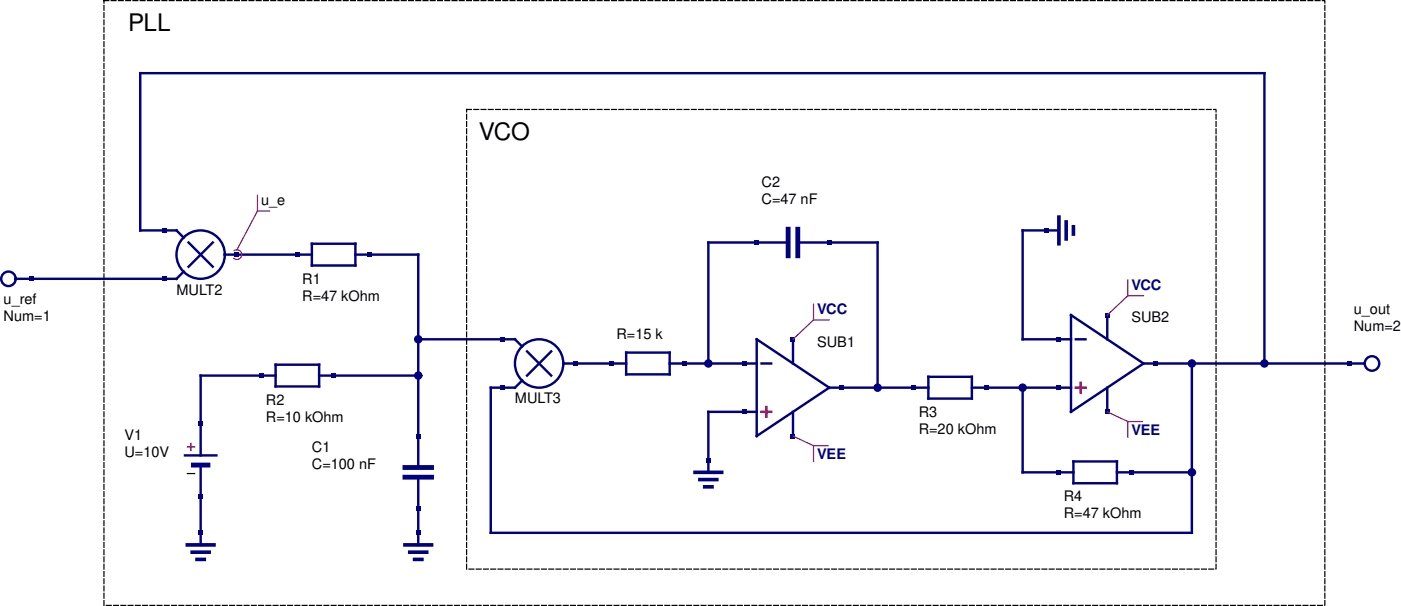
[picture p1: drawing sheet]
<svg xmlns="http://www.w3.org/2000/svg" width="307mm" height="133mm" viewBox="0 0 307 133" stroke-linecap="round" stroke-linejoin="round" font-family="sans-serif">
<g fill="none" stroke="#000080" stroke-width=".53">
<path d="M40.2 52l-1.6-1.6h-7.9v-34.4h246.1v63.5M40.2 59.4l-1.6 1.6h-35.2M49.2 55.7h19.1M68.3 53.3h9.5v4.8h-9.5zM77.8 55.7h13.7v46.6M172.5 53h-17.5v26.5M174.6 53h17.5v31.8M231.8 50.4h-8v23.8h10.6M60.3 79.8h9.5v4.7h-9.5zM91.5 74.2h21.2l1.6 1.6M123.3 79.5h13.8M137.1 77.1h9.5v4.8h-9.5z"/>
<path d="M146.6 79.5h19M173.6 74.2v5.3M242.4 68.9v5.3M250.3 79.5h48.4M260.9 79.5v37h-153.5v-31.7h5.3l1.6-1.6M40.5 99.6h6.9M60.3 82.2h-16.4v17.4M69.8 82.2h21.7M165.6 90.1h-10.6v13.2M173.6 90.1v5.3M181.5 84.8h21.7M203.2 82.4h9.5v4.8h-9.5z"/>
<path d="M212.7 84.8h21.7M223.8 84.8v18.5h11.1M242.4 84.8v5.3M43.9 101.7v17.5M91.5 104.4v14.8M234.9 100.9h9.6v4.8h-9.6zM244.5 103.3h16.4"/>
<circle cx="1.9" cy="61" r="1.59"/>
<circle cx="300.3" cy="79.5" r="1.59"/>
</g>
<g fill="none" stroke="#00007f" stroke-width=".53">
<path d="M41.3 53l5.3 5.3M46.6 53l-5.3 5.3M115.4 76.9l5.2 5.3M120.6 76.9l-5.2 5.3M165.6 74.2l15.9 10.6-15.9 10.6zM166.7 79.5h2.1M234.4 68.9l15.9 10.6-15.9 10.6zM235.5 74.2h2.1"/>
<circle cx="43.9" cy="55.7" r="5.3"/>
<circle cx="118" cy="79.5" r="5.3"/>
</g>
<path d="M166.7 90.1h2.1M167.7 89v2.1M235.5 84.8h2.1M236.5 83.7v2.2" fill="none" stroke="#a00" stroke-width=".53"/>
<path d="M231.8 47.5v5.8M233.4 48.6v3.7M234.9 49.6v1.6M41 119.2h5.8M88.6 119.2h5.9M152.1 103.3h5.9M153.2 104.9h3.7M154.3 106.5h1.5M42.1 120.8h3.7M43.1 122.4h1.6M89.7 120.8h3.7M90.8 122.4h1.5" fill="none" stroke="#000080" stroke-width=".79"/>
<path d="M172.5 50.1v5.9M174.6 50.1v5.9M42.3 101.7h3.2M88.6 102.3h5.9M88.6 104.4h5.9" fill="none" stroke="#000080" stroke-width="1.1"/>
<path d="M41 97.8h1.6M41.8 97v1.6" fill="none" stroke="#f00" stroke-width=".26"/>
<path d="M41 103.6h1.6" fill="none" stroke="#000" stroke-width=".26"/>
<path d="M51.3 54.8a1.06 1.06 0 0 1 1.4 .2 1.06 1.06 0 0 1-.1 1.4 1.06 1.06 0 0 1-1.4 .1M56.4 46.2h2.6M56.4 42.7v3.5M56.4 46.2l-4.5 8.4" fill="none" stroke="#800080" stroke-width=".26"/>
<g fill="#000080">
<path d="M231.2 102.8h1.1v1h-1.1z" fill-rule="evenodd"/>
<path d="M247.1 102.8h1.1v1h-1.1z" fill-rule="evenodd"/>
<path d="M231.2 84.3h1.1v1h-1.1z" fill-rule="evenodd"/>
<path d="M231.2 73.7h1.1v1h-1.1z" fill-rule="evenodd"/>
<path d="M241.8 89.6h1.1v1h-1.1z" fill-rule="evenodd"/>
</g>
<path d="M242.4 90.1l4.5 2.1M246.9 92.2h3.1M246.9 92.2v3.4" fill="none" stroke="#800080" stroke-width=".26"/>
<path d="M241.8 68.4h1.1v1.1h-1.1z" fill-rule="evenodd" fill="#000080"/>
<path d="M246.9 64.7h3.4M246.9 61.3v3.4M246.9 64.7l-4.5 4.2" fill="none" stroke="#800080" stroke-width=".26"/>
<g fill="#000080">
<path d="M252.4 79h1.1v1h-1.1z" fill-rule="evenodd"/>
<path d="M228.6 49.9h1.1v1h-1.1z" fill-rule="evenodd"/>
<path d="M199.5 84.3h1.1v1h-1.1z" fill-rule="evenodd"/>
<path d="M215.4 84.3h1v1h-1z" fill-rule="evenodd"/>
<path d="M162.5 89.6h1v1h-1z" fill-rule="evenodd"/>
<path d="M162.5 79h1v1h-1z" fill-rule="evenodd"/>
<path d="M173 94.9h1.1v1h-1.1z" fill-rule="evenodd"/>
</g>
<path d="M173.6 95.4l4.5 2.1M178.1 97.5h3.1M178.1 97.5v3.4" fill="none" stroke="#800080" stroke-width=".26"/>
<path d="M173 73.7h1.1v1h-1.1z" fill-rule="evenodd" fill="#000080"/>
<path d="M178.1 70h3.4M178.1 66.5v3.5M178.1 70l-4.5 4.2" fill="none" stroke="#800080" stroke-width=".26"/>
<g fill="#000080">
<path d="M183.6 84.3h1.1v1h-1.1z" fill-rule="evenodd"/>
<path d="M154.5 100.1h1.1v1.1h-1.1z" fill-rule="evenodd"/>
<path d="M149.2 79h1.1v1h-1.1z" fill-rule="evenodd"/>
<path d="M133.3 79h1.1v1h-1.1z" fill-rule="evenodd"/>
<path d="M165.1 52.5h1.1v1.1h-1.1z" fill-rule="evenodd"/>
<path d="M181 52.5h1v1.1h-1z" fill-rule="evenodd"/>
<path d="M109.5 73.7h1.1v1h-1.1z" fill-rule="evenodd"/>
<path d="M109.5 84.3h1.1v1h-1.1z" fill-rule="evenodd"/>
<path d="M125.4 79h1.1v1h-1.1z" fill-rule="evenodd"/>
<path d="M91 116h1.1v1.1h-1.1z" fill-rule="evenodd"/>
<path d="M43.4 116h1v1.1h-1z" fill-rule="evenodd"/>
<path d="M56.6 81.6h1.1v1.1h-1.1z" fill-rule="evenodd"/>
<path d="M72.5 81.6h1.1v1.1h-1.1z" fill-rule="evenodd"/>
<path d="M91 94.9h1.1v1h-1.1z" fill-rule="evenodd"/>
<path d="M91 110.7h1.1v1.1h-1.1z" fill-rule="evenodd"/>
<path d="M64.6 55.2h1v1h-1z" fill-rule="evenodd"/>
<path d="M80.4 55.2h1.1v1h-1.1z" fill-rule="evenodd"/>
<path d="M43.4 92.2h1v1.1h-1z" fill-rule="evenodd"/>
<path d="M43.4 108.1h1v1h-1z" fill-rule="evenodd"/>
<path d="M35.5 49.9h1v1h-1z" fill-rule="evenodd"/>
<path d="M35.5 60.5h1v1h-1z" fill-rule="evenodd"/>
<path d="M51.3 55.2h1.1v1h-1.1z" fill-rule="evenodd"/>
<path d="M294.7 79h1.1v1h-1.1z" fill-rule="evenodd"/>
</g>
<g fill="#000080" stroke="#000080" stroke-width=".26">
<circle cx="260.9" cy="103.3" r=".79"/>
<circle cx="223.8" cy="84.8" r=".79"/>
<circle cx="260.9" cy="79.5" r=".79"/>
<circle cx="192.1" cy="84.8" r=".79"/>
<circle cx="155" cy="79.5" r=".79"/>
<circle cx="91.5" cy="74.2" r=".79"/>
<circle cx="91.5" cy="82.2" r=".79"/>
<circle cx="276.8" cy="79.5" r=".79"/>
</g>
<path d="M6.3 60.5h1.1v1h-1.1z" fill-rule="evenodd" fill="#000080"/>
<path d="M22.8 .1h267.2v132.3h-267.2zM102.1 23.9h164.1v100.6h-164.1z" fill="none" stroke="#000" stroke-width=".26" stroke-dasharray="1.1 .5"/>
<g font-size="5.3">
<text x="28" y="6.7">PLL</text>
<text x="104.8" y="30.6">VCO</text>
</g>
<g font-size="3.2">
<text x="166.7" y="40.9">C2</text>
<text x="57.1" y="44.8">u_e</text>
<text x="166.7" y="44.6">C=47 nF</text>
<text x="38.6" y="64.4">MULT2</text>
<text x="66.1" y="62">R1</text>
<text x="66.1" y="65.7">R=47 kOhm</text>
<text x=".8" y="66.5">u_ref</text>
<text x=".8" y="70.2">Num=1</text>
<text x="247.6" y="70.5">SUB2</text>
<text x="296.3" y="68.7">u_out</text>
<text x="134.9" y="74.2">R=15 k</text>
<text x="178.9" y="75.8">SUB1</text>
<text x="296.3" y="72.4">Num=2</text>
<text x="58.2" y="88.5">R2</text>
<text x="112.7" y="88.2">MULT3</text>
<text x="58.2" y="92.2">R=10 kOhm</text>
<text x="201.1" y="91.1">R3</text>
<text x="201.1" y="94.9">R=20 kOhm</text>
<text x="27.3" y="96.2">V1</text>
<text x="27.3" y="99.9">U=10V</text>
<text x="68.3" y="98.8">C1</text>
<text x="68.3" y="102.5">C=100 nF</text>
<text x="232.8" y="109.7">R4</text>
<text x="232.8" y="113.4">R=47 kOhm</text>
</g>
<g font-size="3.2" fill="#000080">
<text x="247.6" y="63.4">VCC</text>
<text x="178.9" y="68.7">VCC</text>
<text x="247.6" y="95.1">VEE</text>
<text x="178.9" y="100.4">VEE</text>
</g>
</svg>
